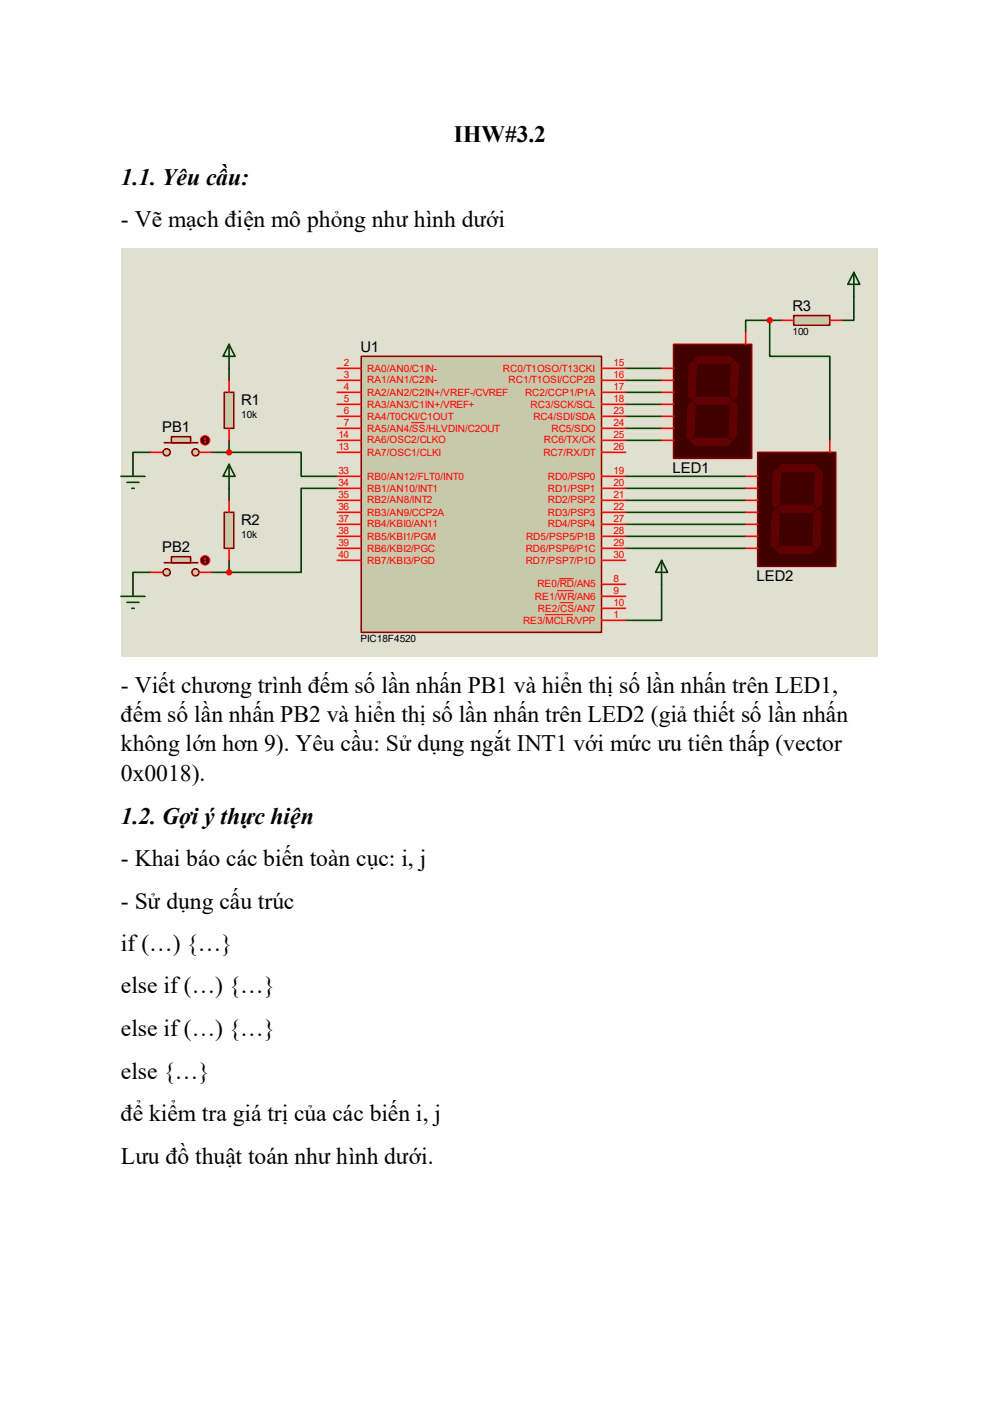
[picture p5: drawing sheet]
<svg xmlns="http://www.w3.org/2000/svg" width="210mm" height="297mm" viewBox="0 0 210 297" stroke-linecap="round" stroke-linejoin="round" font-family="sans-serif">
<path d="M25.4 52.2h159v85.8h-159z" fill-rule="evenodd" fill="#e0e0d0"/>
<g fill="none" stroke="#004000" stroke-width=".34">
<path d="M48.1 77.4v2.5M131.4 77.4h7.5M131.4 79.9h7.5M161.7 67.3h-5.1v2.6M161.7 67.3v7.6h12.6v17.7M161.7 67.3h2.5M179.3 62.3v5h-2.5M31.7 95.1h-3.8v2.5M44.3 95.1h3.8M48.1 95.1h15.1v5h7.6M48.1 92.6v2.5M131.4 82.5h7.5"/>
<path d="M131.4 85h7.5M131.4 87.5h7.5M131.4 90h7.5M131.4 92.6h7.5M48.1 102.6v2.6M48.1 117.8v2.5M70.8 102.6h-7.6v17.7h-15.1M131.4 100.1h25.2M131.4 102.6h25.2M131.4 105.2h25.2M131.4 107.7h25.2M131.4 110.2h25.2"/>
<path d="M131.4 112.7h25.2M131.4 115.3h25.2M31.7 120.3h-3.8v2.5M44.3 120.3h3.8M138.9 122.8v7.6h-7.5"/>
</g>
<g fill="#c8c8aa" stroke="#800000" stroke-width=".34">
<circle cx="41.1" cy="95.1" r=".75"/>
<circle cx="35" cy="95.1" r=".75"/>
</g>
<path d="M34.5 93.1h7" fill="none" stroke="#800000" stroke-width=".34"/>
<path d="M36 91.8h4v1.3h-4z" fill-rule="evenodd" fill="#c8c8aa" stroke="#800000" stroke-width=".34"/>
<path d="M31.7 95.1h2.5M41.8 95.1h2.5" fill="none" stroke="#f00" stroke-width=".34"/>
<circle cx="43.1" cy="92.6" r="1" fill="#400000" stroke="#f00" stroke-width=".21"/>
<path d="M42.8 92.8l.3 .3M43.1 92.1v1M43.1 92.1l-.3 .2M43.1 92.1l.2 .2M43.3 92.8l-.2 .3" fill="none" stroke="#f00" stroke-width=".21"/>
<path d="M75.9 74.9h50.4v58h-50.4z" fill-rule="evenodd" fill="#c8c8aa" stroke="#800000" stroke-width=".34"/>
<g fill="none" stroke="#f00" stroke-width=".34">
<path d="M70.8 77.4h5.1M70.8 79.9h5.1M126.3 77.4h5.1M126.3 79.9h5.1M70.8 82.5h5.1M70.8 85h5.1M70.8 87.5h5.1M70.8 90h5.1M70.8 92.6h5.1M70.8 95.1h5.1M126.3 82.5h5.1M126.3 85h5.1"/>
<path d="M126.3 87.5h5.1M126.3 90h5.1M126.3 92.6h5.1M126.3 95.1h5.1M70.8 100.1h5.1M70.8 102.6h5.1M70.8 105.2h5.1M70.8 107.7h5.1M70.8 110.2h5.1M70.8 112.7h5.1M70.8 115.3h5.1M70.8 117.8h5.1"/>
<path d="M126.3 100.1h5.1M126.3 102.6h5.1M126.3 105.2h5.1M126.3 107.7h5.1M126.3 110.2h5.1M126.3 112.7h5.1M126.3 115.3h5.1M126.3 117.8h5.1M126.3 122.8h5.1M126.3 125.3h5.1M126.3 127.9h5.1M126.3 130.4h5.1"/>
</g>
<path d="M86.4 88.8h2.7M114.4 129.2h5.9M117 124.2h3.4M117.4 121.6h3M117.6 126.7h2.8" fill="none" stroke="#f00" stroke-width=".21"/>
<path d="M47.1 82.5h2v7.5h-2z" fill-rule="evenodd" fill="#c8c8aa" stroke="#800000" stroke-width=".34"/>
<path d="M48.1 79.9v2.6M48.1 90v2.6" fill="none" stroke="#f00" stroke-width=".34"/>
<path d="M48.1 72.4l1.3 2.5h-2.6zM48.1 72.4v5M27.9 97.6v2.5M25.4 100.1h5M26.7 101.4h2.5M27.7 102.6h.5" fill="none" stroke="#004000" stroke-width=".34"/>
<g fill="#c8c8aa" stroke="#800000" stroke-width=".34">
<circle cx="41.1" cy="120.3" r=".75"/>
<circle cx="35" cy="120.3" r=".75"/>
</g>
<path d="M34.5 118.3h7" fill="none" stroke="#800000" stroke-width=".34"/>
<path d="M36 117h4v1.3h-4z" fill-rule="evenodd" fill="#c8c8aa" stroke="#800000" stroke-width=".34"/>
<path d="M31.7 120.3h2.5M41.8 120.3h2.5" fill="none" stroke="#f00" stroke-width=".34"/>
<circle cx="43.1" cy="117.8" r="1" fill="#400000" stroke="#f00" stroke-width=".21"/>
<path d="M42.8 118l.3 .3M43.1 117.3v1M43.1 117.3l-.3 .2M43.1 117.3l.2 .2M43.3 118l-.2 .3" fill="none" stroke="#f00" stroke-width=".21"/>
<path d="M47.1 107.7h2v7.6h-2z" fill-rule="evenodd" fill="#c8c8aa" stroke="#800000" stroke-width=".34"/>
<path d="M48.1 105.2v2.5M48.1 115.3v2.5" fill="none" stroke="#f00" stroke-width=".34"/>
<path d="M48.1 97.6l1.3 2.5h-2.6zM48.1 97.6v5M25.4 125.3h5M26.7 126.6h2.5M27.7 127.9h.5M27.9 122.8v2.5" fill="none" stroke="#004000" stroke-width=".34"/>
<circle cx="48.1" cy="95.1" r=".5" fill="#f00" stroke="#f00" stroke-width=".34"/>
<path d="M141.5 72.4h16.4v23.9h-16.4z" fill-rule="evenodd" fill="#400000" stroke="#800000" stroke-width=".34"/>
<g fill="#600000" stroke="#600000" stroke-width=".21">
<path d="M146.5 74.9h6.8l.8 .8-.8 .7h-6.8l-.7-.7z" fill-rule="evenodd"/>
<path d="M154.3 75.9l.8 .8-.3 6.5-.7 .8-.8-.8 .3-6.5z" fill-rule="evenodd"/>
<path d="M145.5 84.2l.8-.7h6.8l.7 .7-.7 .8h-6.8z" fill-rule="evenodd"/>
<path d="M145.5 75.9l.8 .8-.3 6.5-.7 .8-.8-.8 .2-6.5z" fill-rule="evenodd"/>
<path d="M154.1 84.5l.7 .7-.2 6.6-.8 .8-.7-.8 .2-6.6z" fill-rule="evenodd"/>
<path d="M145.3 92.8l.7-.7h6.8l.8 .7-.8 .8h-6.8z" fill-rule="evenodd"/>
<path d="M145.3 84.5l.7 .7-.2 6.6-.8 .8-.8-.8 .3-6.6z" fill-rule="evenodd"/>
</g>
<path d="M138.9 77.4h2.6M138.9 79.9h2.6M156.6 69.9v2.5M138.9 82.5h2.6M138.9 85h2.6M138.9 87.5h2.6M138.9 90h2.6M138.9 92.6h2.6" fill="none" stroke="#f00" stroke-width=".34"/>
<path d="M159.1 95.1h16.4v23.9h-16.4z" fill-rule="evenodd" fill="#400000" stroke="#800000" stroke-width=".34"/>
<g fill="#600000" stroke="#600000" stroke-width=".21">
<path d="M163.4 98.4l.8-.8h6.8l.7 .8-.7 .7h-6.8z" fill-rule="evenodd"/>
<path d="M171.2 99.4l.8-.8 .8 .8-.3 6.5-.8 .8-.7-.8z" fill-rule="evenodd"/>
<path d="M163.9 106.2h6.8l.8 .7-.8 .8h-6.8l-.7-.8z" fill-rule="evenodd"/>
<path d="M163.2 98.6l.7 .8-.2 6.5-.8 .8-.7-.8 .2-6.5z" fill-rule="evenodd"/>
<path d="M171.7 107.2l.8 .7-.3 6.6-.7 .8-.8-.8 .3-6.6z" fill-rule="evenodd"/>
<path d="M162.9 115.5l.8-.7h6.8l.7 .7-.7 .8h-6.8z" fill-rule="evenodd"/>
<path d="M162.9 107.2l.8 .7-.3 6.6-.7 .8-.8-.8 .3-6.6z" fill-rule="evenodd"/>
</g>
<path d="M174.3 92.6v2.5M156.6 100.1h2.5M156.6 102.6h2.5M156.6 105.2h2.5M156.6 107.7h2.5M156.6 110.2h2.5M156.6 112.7h2.5M156.6 115.3h2.5" fill="none" stroke="#f00" stroke-width=".34"/>
<path d="M166.7 66.3h7.6v2h-7.6z" fill-rule="evenodd" fill="#c8c8aa" stroke="#800000" stroke-width=".34"/>
<path d="M164.2 67.3h2.5M174.3 67.3h2.5" fill="none" stroke="#f00" stroke-width=".34"/>
<path d="M179.3 57.2l1.3 2.6h-2.5zM179.3 57.2v5.1M138.9 117.8l1.3 2.5h-2.5zM138.9 117.8v5" fill="none" stroke="#004000" stroke-width=".34"/>
<g fill="#f00" stroke="#f00" stroke-width=".34">
<circle cx="161.7" cy="67.3" r=".5"/>
<circle cx="48.1" cy="120.3" r=".5"/>
</g>
<g font-size="5">
<text x="95.3" y="29.9">IHW#3.2</text>
<text x="25.4" y="38.9">1.1. Yêu cầu:</text>
<text x="25.4" y="47.8">- Vẽ mạch điện mô phỏng như hình dưới</text>
<text x="25.4" y="145.7">- Viết chương trình đếm số lần nhấn PB1 và hiển thị số lần nhấn trên LED1,</text>
<text x="25.4" y="151.8">đếm số lần nhấn PB2 và hiển thị số lần nhấn trên LED2 (giả thiết số lần nhấn</text>
<text x="25.4" y="157.9">không lớn hơn 9). Yêu cầu: Sử dụng ngắt INT1 với mức ưu tiên thấp (vector</text>
<text x="25.4" y="164.1">0x0018).</text>
<text x="25.4" y="173.2">1.2. Gợi ý thực hiện</text>
<text x="25.4" y="182">- Khai báo các biến toàn cục: i, j</text>
<text x="25.4" y="191">- Sử dụng cấu trúc</text>
<text x="25.4" y="199.9">if (…) {…}</text>
<text x="25.4" y="208.8">else if (…) {…}</text>
<text x="25.4" y="217.8">else if (…) {…}</text>
<text x="25.4" y="226.7">else {…}</text>
<text x="25.4" y="235.7">để kiểm tra giá trị của các biến i, j</text>
<text x="25.4" y="244.6">Lưu đồ thuật toán như hình dưới.</text>
</g>
<g font-size="3.1">
<text x="166.5" y="65.4">R3</text>
<text x="75.7" y="74">U1</text>
<text x="50.6" y="85.2">R1</text>
<text x="34.1" y="90.9">PB1</text>
<text x="141.2" y="99.4">LED1</text>
<text x="50.6" y="110.3">R2</text>
<text x="34.1" y="116">PB2</text>
<text x="158.9" y="122.1">LED2</text>
</g>
<g font-size="2.1">
<text x="166.5" y="70.4">100</text>
<text x="50.6" y="87.9">10k</text>
<text x="50.6" y="113.1">10k</text>
<text x="75.7" y="134.9">PIC18F4520</text>
</g>
<g font-size="2.1" fill="#f00">
<text x="72.2" y="76.9">2</text>
<text x="128.9" y="76.9">15</text>
<text x="72.2" y="79.5">3</text>
<text x="72.2" y="82">4</text>
<text x="77.1" y="78.1">RA0/AN0/C1IN-</text>
<text x="77.1" y="80.6">RA1/AN1/C2IN-</text>
<text x="77.1" y="83.1">RA2/AN2/C2IN+/VREF-/CVREF</text>
<text x="105.6" y="78.1">RC0/T1OSO/T13CKI</text>
<text x="106.8" y="80.6">RC1/T1OSI/CCP2B</text>
<text x="110.3" y="83.1">RC2/CCP1/P1A</text>
<text x="128.9" y="79.5">16</text>
<text x="128.9" y="82">17</text>
<text x="72.2" y="84.5">5</text>
<text x="72.2" y="87">6</text>
<text x="72.2" y="89.5">7</text>
<text x="77.1" y="85.7">RA3/AN3/C1IN+/VREF+</text>
<text x="77.1" y="88.2">RA4/T0CKI/C1OUT</text>
<text x="111.4" y="85.7">RC3/SCK/SCL</text>
<text x="112" y="88.2">RC4/SDI/SDA</text>
<text x="128.9" y="84.5">18</text>
<text x="128.9" y="87">23</text>
<text x="128.9" y="89.5">24</text>
<text x="71.1" y="92.1">14</text>
<text x="71.1" y="94.6">13</text>
<text x="77.1" y="90.7">RA5/AN4/SS/HLVDIN/C2OUT</text>
<text x="77.1" y="93.2">RA6/OSC2/CLKO</text>
<text x="77.1" y="95.8">RA7/OSC1/CLKI</text>
<text x="114.1" y="95.8">RC7/RX/DT</text>
<text x="114.2" y="93.2">RC6/TX/CK</text>
<text x="115.8" y="90.7">RC5/SDO</text>
<text x="128.9" y="92.1">25</text>
<text x="128.9" y="94.6">26</text>
<text x="71.1" y="99.6">33</text>
<text x="77.1" y="100.8">RB0/AN12/FLT0/INT0</text>
<text x="115.1" y="100.8">RD0/PSP0</text>
<text x="128.9" y="99.6">19</text>
<text x="71.1" y="102.2">34</text>
<text x="71.1" y="104.6">35</text>
<text x="71.1" y="107.2">36</text>
<text x="77.1" y="103.3">RB1/AN10/INT1</text>
<text x="77.1" y="105.8">RB2/AN8/INT2</text>
<text x="115.1" y="103.3">RD1/PSP1</text>
<text x="115.1" y="105.8">RD2/PSP2</text>
<text x="128.9" y="102.2">20</text>
<text x="128.9" y="104.6">21</text>
<text x="128.9" y="107.2">22</text>
<text x="71.1" y="109.7">37</text>
<text x="71.1" y="112.2">38</text>
<text x="77.1" y="108.4">RB3/AN9/CCP2A</text>
<text x="77.1" y="110.9">RB4/KBI0/AN11</text>
<text x="77.1" y="113.4">RB5/KBI1/PGM</text>
<text x="110.5" y="113.4">RD5/PSP5/P1B</text>
<text x="115.1" y="108.4">RD3/PSP3</text>
<text x="115.1" y="110.9">RD4/PSP4</text>
<text x="128.9" y="109.7">27</text>
<text x="128.9" y="112.2">28</text>
<text x="71.1" y="114.8">39</text>
<text x="71.1" y="117.3">40</text>
<text x="77.1" y="116">RB6/KBI2/PGC</text>
<text x="77.1" y="118.4">RB7/KBI3/PGD</text>
<text x="110.4" y="116">RD6/PSP6/P1C</text>
<text x="110.4" y="118.4">RD7/PSP7/P1D</text>
<text x="128.9" y="114.8">29</text>
<text x="128.9" y="117.3">30</text>
<text x="112.9" y="123.5">RE0/RD/AN5</text>
<text x="128.9" y="122.3">8</text>
<text x="128.9" y="124.8">9</text>
<text x="109.9" y="131.1">RE3/MCLR/VPP</text>
<text x="112.4" y="126">RE1/WR/AN6</text>
<text x="112.9" y="128.6">RE2/CS/AN7</text>
<text x="128.9" y="127.4">10</text>
<text x="128.9" y="129.9">1</text>
</g>
</svg>
